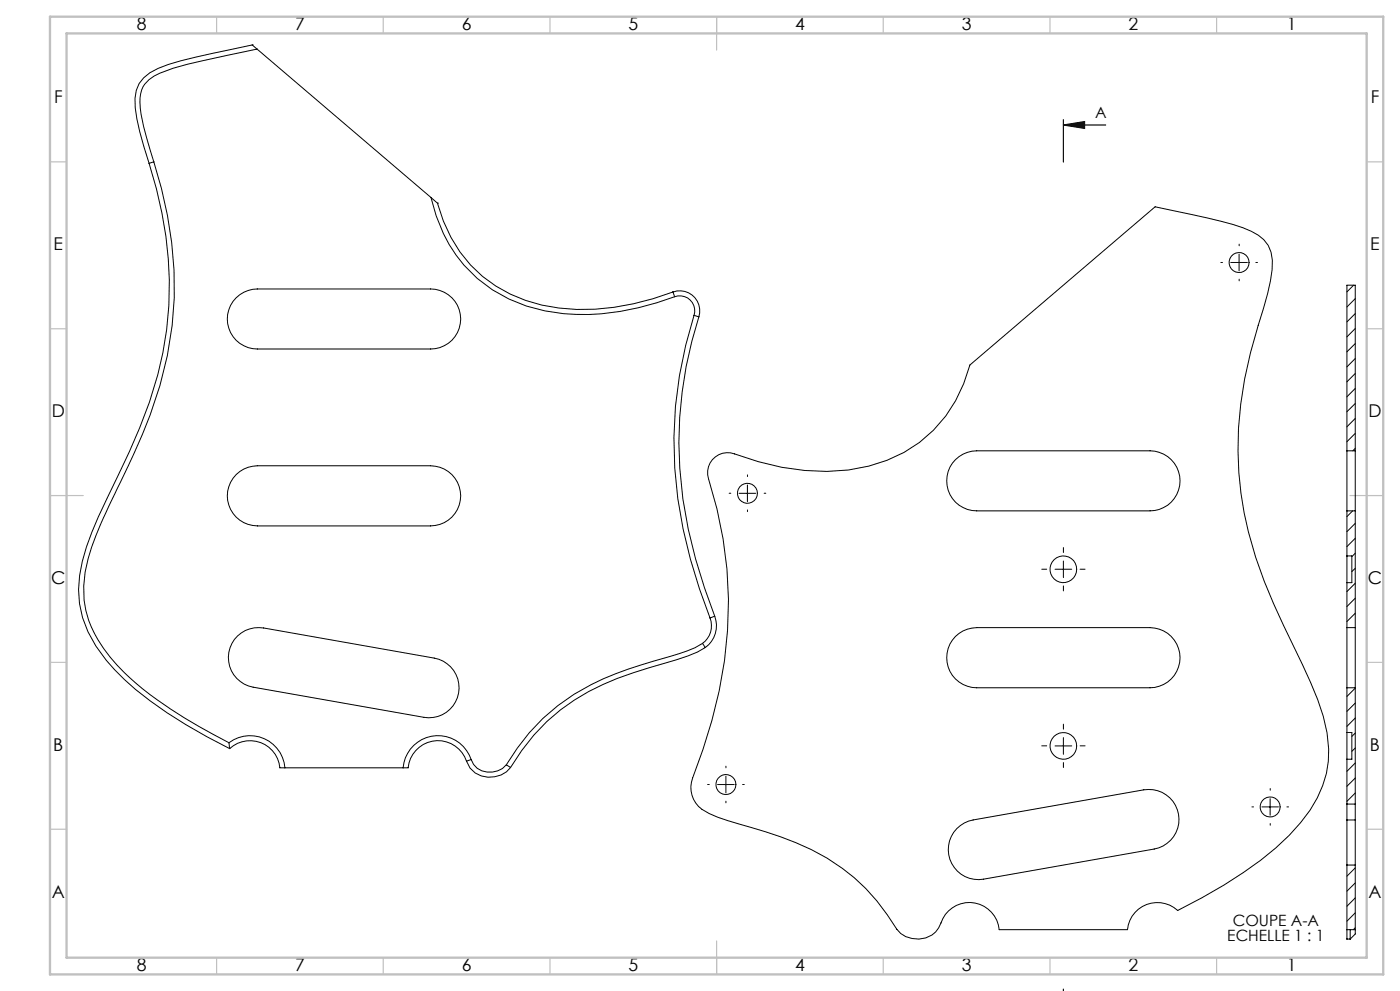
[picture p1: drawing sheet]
<svg xmlns="http://www.w3.org/2000/svg" width="420mm" height="297mm" viewBox="0 0 420 297" stroke-linecap="round" stroke-linejoin="round" font-family="sans-serif">
<path d="M319 37.5l6.4-1.1v2.1zM319 37.5h12.7M319 35.9v12.7M319 296.4v.7" fill="none" stroke="#000" stroke-width=".35"/>
<g fill="none" stroke="#000" stroke-width=".3" stroke-dasharray="30.5 1.3 1.3 1.3">
<path d="M366.8 78.7h-.5M371.8 73.7v-.5M376.8 78.7h.5M371.8 83.7v.5M219.2 147.8h-.5M224.2 142.8v-.5M224.2 152.8v.5M229.2 147.8h.5M314 170.6h-1.5M319 165.6v-1.5M319 175.6v1.5M324 170.6h1.5"/>
<path d="M319 218.5v-1.5M212.8 235.1h-.5M217.8 230.1v-.5M222.8 235.1h.5M314 223.5h-1.5M319 228.5v1.5M324 223.5h1.5M381.1 236.8v-.5M217.8 240.1v.5M376.1 241.8h-.5M381.1 246.8v.5M386.1 241.8h.5"/>
</g>
<g fill="none" stroke="#000" stroke-width=".3">
<path d="M75.7 13.5h.1M75.7 13.5l-6.5 1.3a144.4 144.4 0 0 0-21.8 5.7 10.1 10.1 0 0 0-6.8 11.8 84.2 84.2 0 0 0 4.1 16.7M75.7 13.5l1.4 1.2M77.1 14.7l-12.8 2.7a80 80 0 0 0-18.1 5.4 7.9 7.9 0 0 0-4.2 7.8 69.8 69.8 0 0 0 4.1 17.9M77.1 14.7l52.2 44.5M44.7 49a111.3 111.3 0 0 1 2.6 63.3 168.5 168.5 0 0 1-11.8 30 140.5 140.5 0 0 0-10.8 25.9 30.5 30.5 0 0 0 4.1 25.4 72.6 72.6 0 0 0 21.3 20l11.9 7.2 6.9 3.6M46.1 48.5a117.1 117.1 0 0 1 5.5 49 131.4 131.4 0 0 1-12.5 40.7l-3.9 8.2a158.4 158.4 0 0 0-8.7 21 30.4 30.4 0 0 0 6.6 29.6 84.9 84.9 0 0 0 22.3 18.2l13.3 7.4M46.1 48.5l-1.4 .5M129.3 59.2a42.5 42.5 0 0 0 34.1 34 67.1 67.1 0 0 0 33.7-2.5l5.3-1.8M129.3 59.2l1.9 1.7M131.2 60.9a41 41 0 0 0 36.5 31.4 72.5 72.5 0 0 0 34.2-4.8M131.2 60.9h.1"/>
<path d="M369.2 78.7h5M371.7 76.2v5M70.8 89.2a9.1 9.1 0 0 1 6.4-2.6h52a9 9 0 0 1 9 9 9 9 0 0 1-9 9h-52a9 9 0 0 1-8.3-5.6 9 9 0 0 1 1.9-9.8zM201.9 87.5a6 6 0 0 1 6.2 1.3 6 6 0 0 1 1.6 6.2M201.9 87.5l.5 1.4M202.4 88.9a4.5 4.5 0 0 1 4.6 1 4.5 4.5 0 0 1 1.2 4.6M208.2 94.5a124.4 124.4 0 0 0-1.1 73.1l2.7 8.9 3.2 8.7M208.2 94.5l1.5 .5M209.7 95a122.6 122.6 0 0 0-1 72.5l2.6 8.7 3.1 8.5M406.1 85.5l-2 2M406.6 89.5l-2.5 2.5M406.6 94l-2.5 2.5"/>
<path d="M406.6 98.5l-2.5 2.5M406.6 103l-2.5 2.4M406.6 107.5l-2.5 2.5M406.6 111.9l-2.5 2.5M406.6 116.4l-2.5 2.5M213.7 137.8a6 6 0 0 1 6.6-1.8 73.9 73.9 0 0 0 34.2 4.9 41.4 41.4 0 0 0 32.2-20.8l2.4-5.1 1.9-5.6 55.5-47.4 11.1 2.3a99.1 99.1 0 0 1 17.8 5 10 10 0 0 1 6.2 11.5 84.2 84.2 0 0 1-4.1 16.7 115.4 115.4 0 0 0-5.2 50.3 128.5 128.5 0 0 0 12.8 39.6 314 314 0 0 1 10.2 22.2 39 39 0 0 1 2.6 22.2 35.5 35.5 0 0 1-7.7 14.8 78.2 78.2 0 0 1-17.2 14.9l-5.9 3.8-6.5 3.8-7.3 3.8a9 9 0 0 0-9.3-1.8 9 9 0 0 0-5.8 7.5h-38.4a9 9 0 0 0-8-8.1 9 9 0 0 0-9.5 6.1 7.6 7.6 0 0 1-13.2 1.9 61.1 61.1 0 0 0-34.9-27.7l-8.7-2.8a84.1 84.1 0 0 1-12.8-4.2 8.3 8.3 0 0 1-4.9-10.6 137.9 137.9 0 0 0 10.3-62.7 141.5 141.5 0 0 0-5.8-28.2 6.1 6.1 0 0 1 1.4-4.5zM286.6 137.8a9.1 9.1 0 0 1 6.4-2.7h52a9 9 0 0 1 9 9 9 9 0 0 1-9 9h-52a9 9 0 0 1-8.3-5.5 9 9 0 0 1 1.9-9.8zM404.1 135.1v18M404.1 135.1h2.5M404.1 135.1v-49.6h2.5v49.6M406.6 135.1v18M406.6 120.9l-2.5 2.5"/>
<path d="M406.6 125.4l-2.5 2.5M406.6 129.9l-2.5 2.5M406.6 134.4l-.8 .7M70.8 142.2a9.1 9.1 0 0 1 6.4-2.6h52a9 9 0 0 1 9 9 9 9 0 0 1-9 9h-52a9 9 0 0 1-8.3-5.6 9 9 0 0 1 1.9-9.8zM221.7 147.8h5M224.2 145.3v5.1M404.1 153.1h2.5M404.1 153.1v13.5M405.8 153.1l-1.7 1.7M406.6 153.1v35M406.6 156.8l-2.5 2.5M316.5 170.6h5"/>
<path d="M319 168.1v5M404.1 166.6v8M404.1 174.6v13.5M404.1 166.6h1.5v8h-1.5M406.6 161.3l-2.5 2.5M406.6 165.8l-1 1M406.6 170.3l-1 1M406.6 174.8l-2.5 2.5M406.6 179.3l-2.5 2.5M71.3 190.6a9.2 9.2 0 0 1 7.8-2.4l51.2 9a9 9 0 0 1 7.3 10.5 9 9 0 0 1-10.4 7.3l-51.2-9.1a9 9 0 0 1-7.1-6.2 9 9 0 0 1 2.4-9.1zM210.7 192.8a42.1 42.1 0 0 1-12.1 4.6l-2.6 .8a94.3 94.3 0 0 0-23.8 9.9 60.6 60.6 0 0 0-20.3 21.1M210.7 192.8l.9 1.3"/>
<path d="M211.6 194.1a45.5 45.5 0 0 1-12.5 4.8 92.7 92.7 0 0 0-26.8 10.9 58.4 58.4 0 0 0-19.1 20.2M213 185.2a6.5 6.5 0 0 1-2.3 7.6M214.4 184.7a8.1 8.1 0 0 1-2.8 9.4M214.4 184.7l-1.4 .5M286.6 190.7a9.1 9.1 0 0 1 6.4-2.6h52a9 9 0 0 1 9 9 9 9 0 0 1-9 9h-52a9 9 0 0 1-8.3-5.5 9 9 0 0 1 1.9-9.9zM404.1 188.1v18M404.1 188.1h2.5M406.6 188.1v18M406.6 183.8l-2.5 2.5M404.1 219.5v8M404.1 206.1h2.5M404.1 206.1v13.4"/>
<path d="M404.1 219.5h1.5v8h-1.5M406.6 206.1v39.6M406.6 206.2l-2.5 2.5M406.6 210.7l-2.5 2.5M406.6 215.2l-2.5 2.5M406.6 219.7l-1 1M68.7 222.6a10.5 10.5 0 0 1 16.8 7.5M68.7 222.6l.2 1.8M68.9 224.4a9 9 0 0 1 9.3-1.8 9 9 0 0 1 5.8 7.5h38.4a9 9 0 0 1 8-8.1 9 9 0 0 1 9.5 6.1M139.9 228.1a7.6 7.6 0 0 0 12 3.2l1.3-1.3M141.4 227.6a6.1 6.1 0 0 0 9.3 2.7l1.2-1.1M141.4 227.6a10.5 10.5 0 0 0-11.3-7.1 10.5 10.5 0 0 0-9.2 9.6"/>
<path d="M141.4 227.6l-1.5 .5M151.9 229.2l1.3 .8M215.3 235.1h5M217.8 232.6v5M316.5 223.6h5M319 221v5.1M381 239.4v4.9M404.1 227.5v18.2M406.6 224.2l-1 1M406.6 228.7l-2.5 2.5M406.6 233.2l-2.5 2.5M406.6 237.7l-2.5 2.5"/>
<path d="M287 248.4a9.1 9.1 0 0 1 4.9-2.7l51.2-9a9 9 0 0 1 10.5 7.3 9 9 0 0 1-7.3 10.5l-51.2 9a9 9 0 0 1-9.6-4.7 9 9 0 0 1 1.5-10.4zM378.6 241.8h4.9M404.1 245.7v13.6M404.1 245.7h2.5M404.1 259.3v19.3M404.1 241h2.5M404.1 259.3h2.5M406.6 245.7v13.6M406.6 259.3v19.3h-2.5M404.1 278.7v2.7M405.1 278.6v2.8M406.6 278.7a1.94 1.94 0 0 1-.8 2l-.7 .7h-1"/>
<path d="M406.6 260.1l-2.5 2.5M406.6 264.6l-2.5 2.5M406.6 269.1l-2.5 2.5M406.6 273.6l-2.5 2.5M406.6 278.1l-.6 .5"/>
<circle cx="371.7" cy="78.7" r="3"/>
<circle cx="224.2" cy="147.8" r="2.99"/>
<circle cx="319" cy="170.6" r="4"/>
<circle cx="217.8" cy="235.1" r="3"/>
<circle cx="319" cy="223.6" r="4"/>
<circle cx="381" cy="241.8" r="3"/>
</g>
<g fill="none" stroke="#c0c0c0" stroke-width=".35">
<path d="M65 5v5M115 5v5M165 5v5M215 5v10M265 5v5M315 5v5M365 5v5M15 48.5h5M410 48.5h5M15 98.5h5M410 98.5h5M15 148.5h10"/>
<path d="M405 148.5h10M15 198.5h5M410 198.5h5M15 248.5h5M410 248.5h5M65 287v5M115 287v5M165 287v5M215 282v10M265 287v5M315 287v5M365 287v5"/>
</g>
<path d="M15 5h400v287h-400zM20 10h390v277h-390z" fill="none" stroke="#c0c0c0" stroke-width=".7"/>
<path d="M319 37.5l6.4-1.1v2.1zM319 297.1h6.4z" fill="#000"/>
<g font-size="5.3">
<text x="41" y="9">8</text>
<text x="88.5" y="9">7</text>
<text x="138.5" y="9">6</text>
<text x="188.5" y="9">5</text>
<text x="238.5" y="9">4</text>
<text x="288.5" y="9">3</text>
<text x="338.5" y="9">2</text>
<text x="386" y="9">1</text>
<text x="16.2" y="30.7">F</text>
<text x="411.2" y="30.7">F</text>
<text x="16.1" y="75">E</text>
<text x="411.1" y="75">E</text>
<text x="15.5" y="125">D</text>
<text x="410.5" y="125">D</text>
<text x="15.4" y="175">C</text>
<text x="410.4" y="175">C</text>
<text x="16" y="225">B</text>
<text x="411" y="225">B</text>
<text x="15.5" y="269.2">A</text>
<text x="410.5" y="269.2">A</text>
<text x="41" y="291">8</text>
<text x="88.5" y="291">7</text>
<text x="138.5" y="291">6</text>
<text x="188.5" y="291">5</text>
<text x="238.5" y="291">4</text>
<text x="288.5" y="291">3</text>
<text x="338.5" y="291">2</text>
<text x="386" y="291">1</text>
</g>
<g font-size="4.7">
<text x="328.5" y="35.5">A</text>
<text x="368.2" y="282">ECHELLE 1 : 1</text>
<text x="369.8" y="277.5">COUPE A-A</text>
</g>
</svg>
